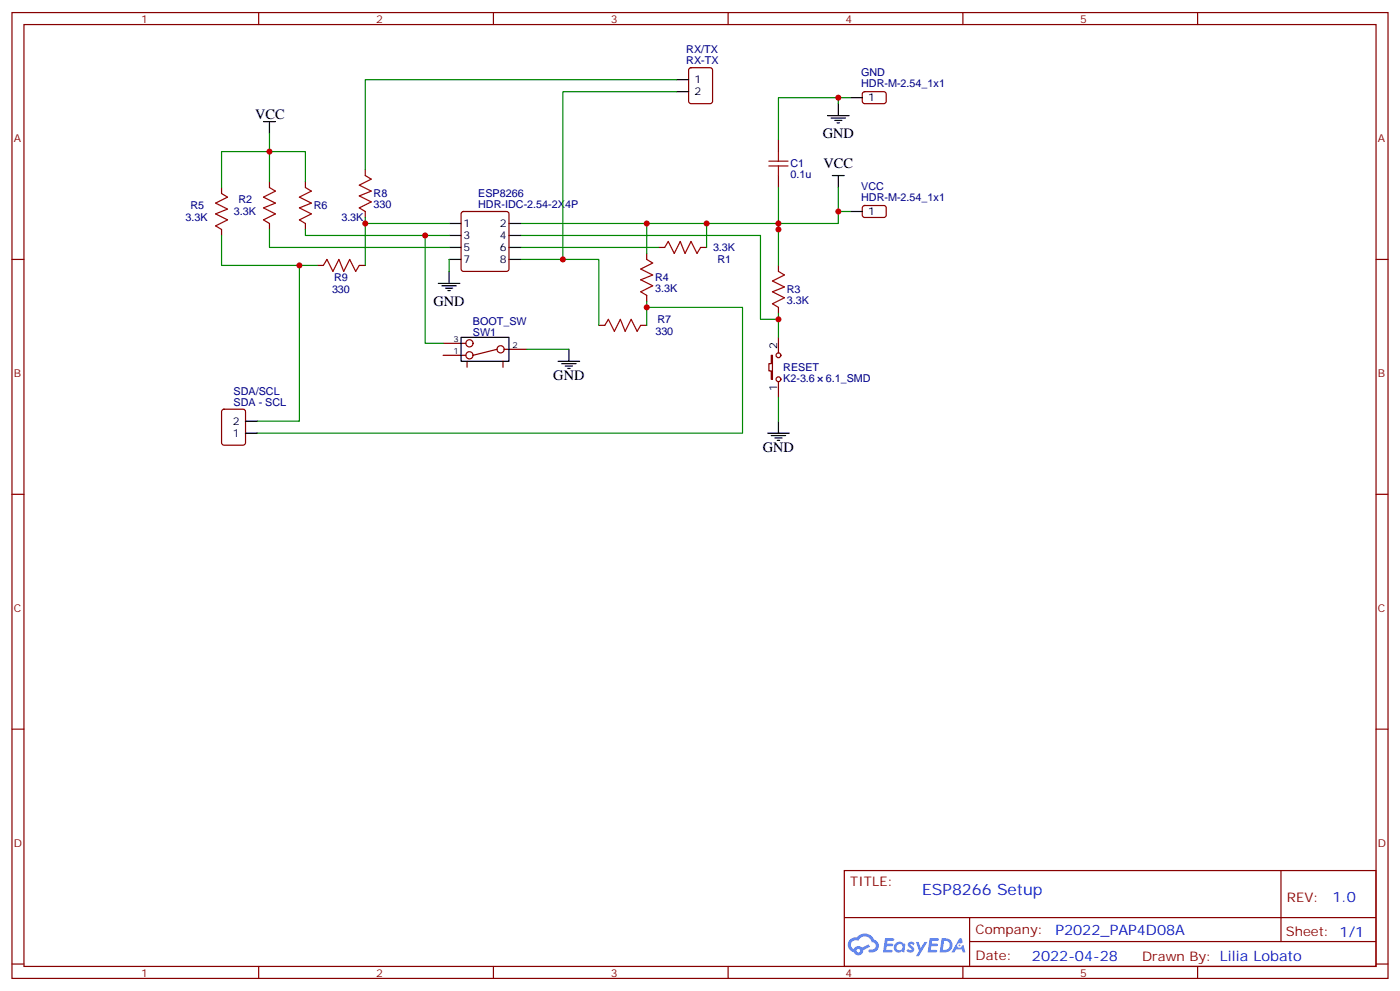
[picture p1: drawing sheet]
<svg xmlns="http://www.w3.org/2000/svg" width="412mm" height="292mm" viewBox="0 0 412 292" stroke-linecap="round" stroke-linejoin="round" font-family="sans-serif">
<g fill="none" stroke="#870000" stroke-width=".35">
<path d="M3.5 3.7h405.4v284.3h-405.4zM7.1 7.2h398.2v277.3h-398.2zM76.2 3.7v3.5M145.3 3.7v3.5M214.5 3.7v3.5M283.6 3.7v3.5M352.8 3.7v3.5M3.5 76.4h3.6M405.3 76.4h3.6M3.5 145.5h3.6M405.3 145.5h3.6M3.5 214.7h3.6"/>
<path d="M405.3 214.7h3.6M248.7 256.3h156.6v28.2h-156.6zM377.3 256.3v20.9M248.7 270.1h156.5M285.6 277.2h119.6M285.6 270.1v14.2M3.5 283.8h3.6M76.2 284.5v3.5M145.3 284.5v3.5M214.5 284.5v3.5M283.6 284.5v3.5M352.8 284.5v3.5"/>
<path d="M405.3 283.8h3.6"/>
</g>
<g fill="#5487ff">
<path d="M267.7 277.5a1.22 1.22 0 0 1 1.7 .2l-.4 .6a.47 .47 0 0 0-.3-.4 .47 .47 0 0 0-.5 .2l.1 .2a1.14 1.14 0 0 1 .8 1.8 1.14 1.14 0 0 1-1.9 0l-.2-.2 .5-.6 .7 .5a.29 .29 0 0 0 .3-.3 .29 .29 0 0 0-.2-.3 1.04 1.04 0 0 1-.6-1.7z"/>
<path d="M260.7 276.2h2.4l.3 .2-.2 .5-1.8 .1-.1 .8h1.5l.3 .4-.3 .4h-1.6l-.2 1.1h1.7l.2 .3-.2 .3-2.6 .1z"/>
<path d="M273.8 276.2h2.4l.3 .2-.1 .5-1.8 .1-.2 .8h1.6l.3 .4-.4 .4-1.6-.1-.1 1.1 1.7 .1 .2 .3-.2 .3-2.6 .1z"/>
<path d="M282.6 276.2h.7l.3 1.3-.6 .3a.69 .69 0 0 0-1 .3 .69 .69 0 0 0 .4 .9 .69 .69 0 0 0 .9-.6l.5-.2 .6 2.2h-.8l-.2-.9h-1.8l-.5 .9h-.8z"/>
<path d="M269.8 277.3h.8l.6 1.8 1.1-1.8h.9l-2.6 4.2h-.8l.9-1.5z"/>
<path d="M277.4 276.2l-.6 4.2h1.3a2.11 2.11 0 0 0 2.5-2.1 2.11 2.11 0 0 0-2.5-2.1zM278.1 277a1.39 1.39 0 0 1 1.7 1.4 1.39 1.39 0 0 1-1.8 1.2h-.3z"/>
<path d="M263.7 277.8a1.54 1.54 0 0 0-.1 2.2 1.54 1.54 0 0 0 2.2 .1l.6 .3 .3-2.3-.2-.3h-.4a1.49 1.49 0 0 0-2.4 0zM264 278.8a.94 .94 0 0 1 1.8 0 .94 .94 0 0 1-1.8 0z"/>
<path d="M250.4 276.6a2.18 2.18 0 0 0 1.1 3.7 1.44 1.44 0 0 0 1.6 .9 1.44 1.44 0 0 0 1.2-1.4l2-1.1-.5-.7-1.9 1a1.47 1.47 0 0 0-2.4 .4 1.39 1.39 0 0 1-.7-1.9 1.39 1.39 0 0 1 2-.5 2.12 2.12 0 0 1 2.2-1.3 2.12 2.12 0 0 1 1.9 1.7 1.14 1.14 0 0 1 1.1 1.4 1.14 1.14 0 0 1-1.7 .7 .43 .43 0 0 0-.5 .4 .43 .43 0 0 0 .4 .5 1.98 1.98 0 0 0 2.5-1.2 1.98 1.98 0 0 0-1.2-2.6 3.1 3.1 0 0 0-5.3-.6l-.9 .1zM252.3 279.9a.55 .55 0 0 1 1.1 0 .55 .55 0 0 1-1.1 0z"/>
<circle cx="282.6" cy="278.3" r=".26"/>
</g>
<g fill="none" stroke="#a10000" stroke-width=".35">
<path d="M65.3 57l1.7 1-3.5 1.8 3.5 1.8-3.5 1.4 3.5 1.7-3.5 1.8 1.8 1.1M79.4 55.2l1.7 1.1-3.5 1.7 3.5 1.8-3.5 1.4 3.5 1.8-3.5 1.7 1.8 1.1M90 55.2l1.7 1.1-3.5 1.7 3.5 1.8-3.5 1.4 3.5 1.8-3.5 1.7 1.8 1.1M107.6 51.7l1.8 1-3.6 1.8 3.6 1.8-3.6 1.4 3.6 1.7-3.6 1.8 1.8 1.1M226.5 48.9h5.6M226.5 47.4h5.6M229.3 44.6v2.8M229.3 48.9v2.8M95.2 78.1l1.1-1.7 1.8 3.5 1.7-3.5 1.4 3.5 1.8-3.5 1.8 3.5 1-1.8M190.5 76.4l1.8 1-3.6 1.8 3.6 1.8-3.6 1.4 3.6 1.7-3.6 1.8 1.8 1.1M195.8 72.8l1-1.7 1.8 3.5 1.8-3.5 1.4 3.5 1.8-3.5 1.7 3.5 1.1-1.8M229.3 79.9l1.8 1.1-3.6 1.7 3.6 1.8-3.6 1.4 3.6 1.8-3.6 1.7 1.8 1.1"/>
<path d="M178.2 95.8l1-1.8 1.8 3.5 1.7-3.5 1.4 3.5 1.8-3.5 1.8 3.5 1-1.7"/>
</g>
<g fill="none" stroke="#870000" stroke-width=".35">
<path d="M203.1 20.1l.5-.2h5.6l.6 .5 .1 9.4-.5 .7h-5.8l-.7-.4-.1-9.5zM254.2 27.2l.5-.2h5.9l.5 .7-.1 2.4-.7 .4-5.9-.1-.4-.6v-2.1zM65.3 55.2v1.8M79.4 53.4v1.8M90 53.4v1.8M107.6 49.9v1.8M229.3 41.1v3.5M229.3 51.7v3.5M65.3 67.6v1.7M79.4 65.8v1.8M90 65.8v1.8M93.5 78.1h1.7"/>
<path d="M105.8 78.1h1.8M107.6 62.3v1.7M136.1 62.5l.4-.2h12.7l.5 .2 .2 .5v16.2l-.2 .5-.5 .2h-12.7l-.5-.2-.2-.5v-16.2zM190.5 74.6v1.8M194 72.8h1.8M206.4 72.8h1.7M229.3 78.1v1.8M254.2 60.7l.5-.2 5.9 .1 .5 .6-.1 2.4-.7 .4h-5.9l-.4-.7v-2.1zM176.4 95.8h1.8M188.7 95.8h1.8M190.5 87v1.7M229.3 90.5v1.8"/>
<path d="M229.3 99.3v4.6M130.5 104.6h6.7M130.5 101.1h6.7M137.6 106.4v1.7M146.4 102.8l-7.1 1.8M148.2 106.4v1.7M148.5 102.8h6.7M227.2 104.6h.3v7.1h-.3v-2.5h-.7v-2.1h.7zM229.3 112.4v4.5M65.5 120.7l.5-.2h5.6l.7 .4v9.5l-.4 .6-5.9 .1-.7-.5v-9.4z"/>
<circle cx="138.3" cy="101.1" r="1.06"/>
<circle cx="138.3" cy="104.6" r="1.06"/>
<circle cx="147.5" cy="102.8" r="1.06"/>
<circle cx="229.3" cy="111.7" r=".71"/>
<circle cx="229.3" cy="104.6" r=".71"/>
</g>
<g fill="none" stroke="#000" stroke-width=".35">
<path d="M77.6 35.8h3.5M79.4 35.8v3.5M199.3 23.5h3.5M199.3 27h3.5M243.8 34h6.3M244.8 34.7h4.3M245.9 35.5h2.1M246.6 36.2h.7M246.9 30.5v3.5M250.5 28.8h3.5M245.2 51.7h3.5M246.9 51.7v3.5"/>
<path d="M132.3 65.8h3.5M132.3 69.3h3.5M132.3 72.8h3.5M132.3 76.4h3.5M132.3 79.9v3.5M149.9 65.8h3.6M149.9 69.3h3.6M149.9 72.8h3.6M149.9 76.4h3.6M250.5 62.3h3.5M129.1 83.4h6.4M130.2 84.1h4.2"/>
<path d="M131.2 84.8h2.1M131.9 85.5h.7M135.8 99.3h14.1v7.1h-14.1zM164.4 106.4h6.3M165.5 107.1h4.2M166.5 107.8h2.1M167.2 108.5h.7M167.6 102.8v3.6M72.3 127.5h3.5M72.3 124h3.5M226.1 127.5h6.4M227.2 128.2h4.2"/>
<path d="M228.2 128.9h2.2M229 129.6h.7M229.3 124v3.5"/>
</g>
<g fill="none" stroke="#008700" stroke-width=".35">
<path d="M79.4 39.3v14.1M199.3 27h-33.5v49.4h-12.3M199.3 23.5h-91.7v26.4M246.9 28.8h-17.6v12.3M250.5 28.8h-3.6v1.7M90 53.4v-8.8h-24.7v10.6M229.3 55.2v22.9M246.9 55.2v7.1h3.6M65.3 69.3v8.8h28.2M79.4 67.6v5.2h52.9M88.2 78.1v45.9h-12.4M90 67.6v1.7h42.3"/>
<path d="M107.6 64v1.8h24.7M107.6 65.8v12.3M125.2 69.3v31.8h5.3M132.3 76.4v3.5M153.5 69.3h70.5v24.7h5.3M153.5 72.8h40.5M165.8 76.4h10.6v19.4M190.5 65.8v8.8M208.1 65.8v7M246.9 62.3v3.5h-93.4M190.5 90.5h28.2v37h-142.9M190.5 88.7v7.1"/>
<path d="M229.3 92.3v7M155.2 102.8h12.4M229.3 116.9v7.1"/>
</g>
<g fill="#c00">
<circle cx="246.9" cy="62.3" r=".88"/>
<circle cx="229.3" cy="65.8" r=".88"/>
<circle cx="229.3" cy="94" r=".88"/>
<circle cx="208.1" cy="65.8" r=".88"/>
<circle cx="165.8" cy="76.4" r=".88"/>
<circle cx="190.5" cy="65.8" r=".88"/>
<circle cx="190.5" cy="90.5" r=".88"/>
<circle cx="79.4" cy="44.6" r=".88"/>
<circle cx="107.6" cy="65.8" r=".88"/>
<circle cx="88.2" cy="78.1" r=".88"/>
<circle cx="125.2" cy="69.3" r=".88"/>
<circle cx="229.3" cy="67.6" r=".88"/>
<circle cx="246.9" cy="28.8" r=".88"/>
</g>
<text font-size="4.6" fill="#00f" x="271.6" y="263.3">ESP8266 Setup</text>
<g font-size="4.2">
<text x="75.1" y="35.1">VCC</text>
<text x="242.4" y="40.7">GND</text>
<text x="242.6" y="49.6">VCC</text>
<text x="127.7" y="90.1">GND</text>
<text x="163" y="112">GND</text>
<text x="224.7" y="133.2">GND</text>
</g>
<g font-size="4.2" fill="#00f">
<text x="392.5" y="265.6">1.0</text>
<text x="310.9" y="275.1">P2022_PAP4D08A</text>
<text x="304" y="282.9">2022-04-28</text>
</g>
<g font-size="3.9" fill="#800">
<text x="250.5" y="260.9">TITLE:</text>
<text x="379.1" y="265.6">REV:</text>
<text x="287.4" y="275.1">Company:</text>
<text x="378.7" y="275.7">Sheet: 1/1</text>
<text x="287.4" y="282.8">Date:</text>
<text x="336.4" y="282.8">Drawn By: Lilia Lobato</text>
</g>
<g font-size="3.2" fill="#800">
<text x="41.6" y="6.7">1</text>
<text x="110.8" y="6.7">2</text>
<text x="179.9" y="6.7">3</text>
<text x="249.1" y="6.7">4</text>
<text x="318.2" y="6.7">5</text>
<text x="4.1" y="41.8">A</text>
<text x="405.9" y="41.8">A</text>
<text x="4.1" y="110.9">B</text>
<text x="405.9" y="110.9">B</text>
<text x="4.1" y="180.1">C</text>
<text x="405.9" y="180.1">C</text>
<text x="4.1" y="249.2">D</text>
<text x="405.9" y="249.2">D</text>
<text x="41.6" y="287.5">1</text>
<text x="110.8" y="287.5">2</text>
<text x="179.9" y="287.5">3</text>
<text x="249.1" y="287.5">4</text>
<text x="318.2" y="287.5">5</text>
</g>
<g font-size="3.2" fill="#000080">
<text x="202.2" y="15.7">RX/TX</text>
<text x="202.2" y="18.9">RX-TX</text>
<text x="253.7" y="22.4">GND</text>
<text x="253.7" y="25.6">HDR-M-2.54_1x1</text>
<text x="232.8" y="52.5">0.1u</text>
<text x="232.8" y="49.3">C1</text>
<text x="70.2" y="59.9">R2</text>
<text x="110.1" y="58">R8</text>
<text x="140.9" y="58">ESP8266</text>
<text x="253.7" y="59.1">HDR-M-2.54_1x1</text>
<text x="253.7" y="55.9">VCC</text>
<text x="54.7" y="65.2">3.3K</text>
<text x="56.1" y="61.6">R5</text>
<text x="68.9" y="63.4">3.3K</text>
<text x="92.4" y="61.6">R6</text>
<text x="100.5" y="65.1">3.3K</text>
<text x="110.1" y="61.2">330</text>
<text x="140.9" y="61.2">HDR-IDC-2.54-2X4P</text>
<text x="210" y="74">3.3K</text>
<text x="211.3" y="77.6">R1</text>
<text x="98.4" y="82.8">R9</text>
<text x="193" y="82.8">R4</text>
<text x="97.8" y="86.3">330</text>
<text x="193" y="86">3.3K</text>
<text x="231.8" y="89.4">3.3K</text>
<text x="231.8" y="86.3">R3</text>
<text x="139.3" y="95.6">BOOT_SW</text>
<text x="193.7" y="95.2">R7</text>
<text x="139.3" y="98.8">SW1</text>
<text x="193" y="98.7">330</text>
<text x="230.7" y="112.4">K2-3.6</text>
<text x="230.7" y="109.2">RESET</text>
<text x="243.2" y="112.4">6.1_SMD</text>
<text x="68.8" y="119.4">SDA - SCL</text>
<text x="68.8" y="116.2">SDA/SCL</text>
</g>
<g font-size="3.2">
<text x="204.6" y="24.5">1</text>
<text x="204.6" y="28">2</text>
<text x="255.8" y="29.8">1</text>
<text x="255.8" y="63.3">1</text>
<text x="136.5" y="66.9">1</text>
<text x="136.5" y="70.4">3</text>
<text x="147.2" y="66.9">2</text>
<text x="147.2" y="70.4">4</text>
<text x="136.5" y="73.9">5</text>
<text x="136.5" y="77.4">7</text>
<text x="147.2" y="73.9">6</text>
<text x="147.2" y="77.4">8</text>
<text x="229" y="102.8" transform="rotate(-90 229 102.8)">2</text>
<text x="229" y="115.1" transform="rotate(-90 229 115.1)">1</text>
<text x="68.5" y="125.1">2</text>
<text x="68.5" y="128.6">1</text>
</g>
<g font-size="2.5">
<text x="133.5" y="100.7">3</text>
<text x="133.5" y="104.2">1</text>
<text x="151" y="102.5">2</text>
</g>
</svg>
